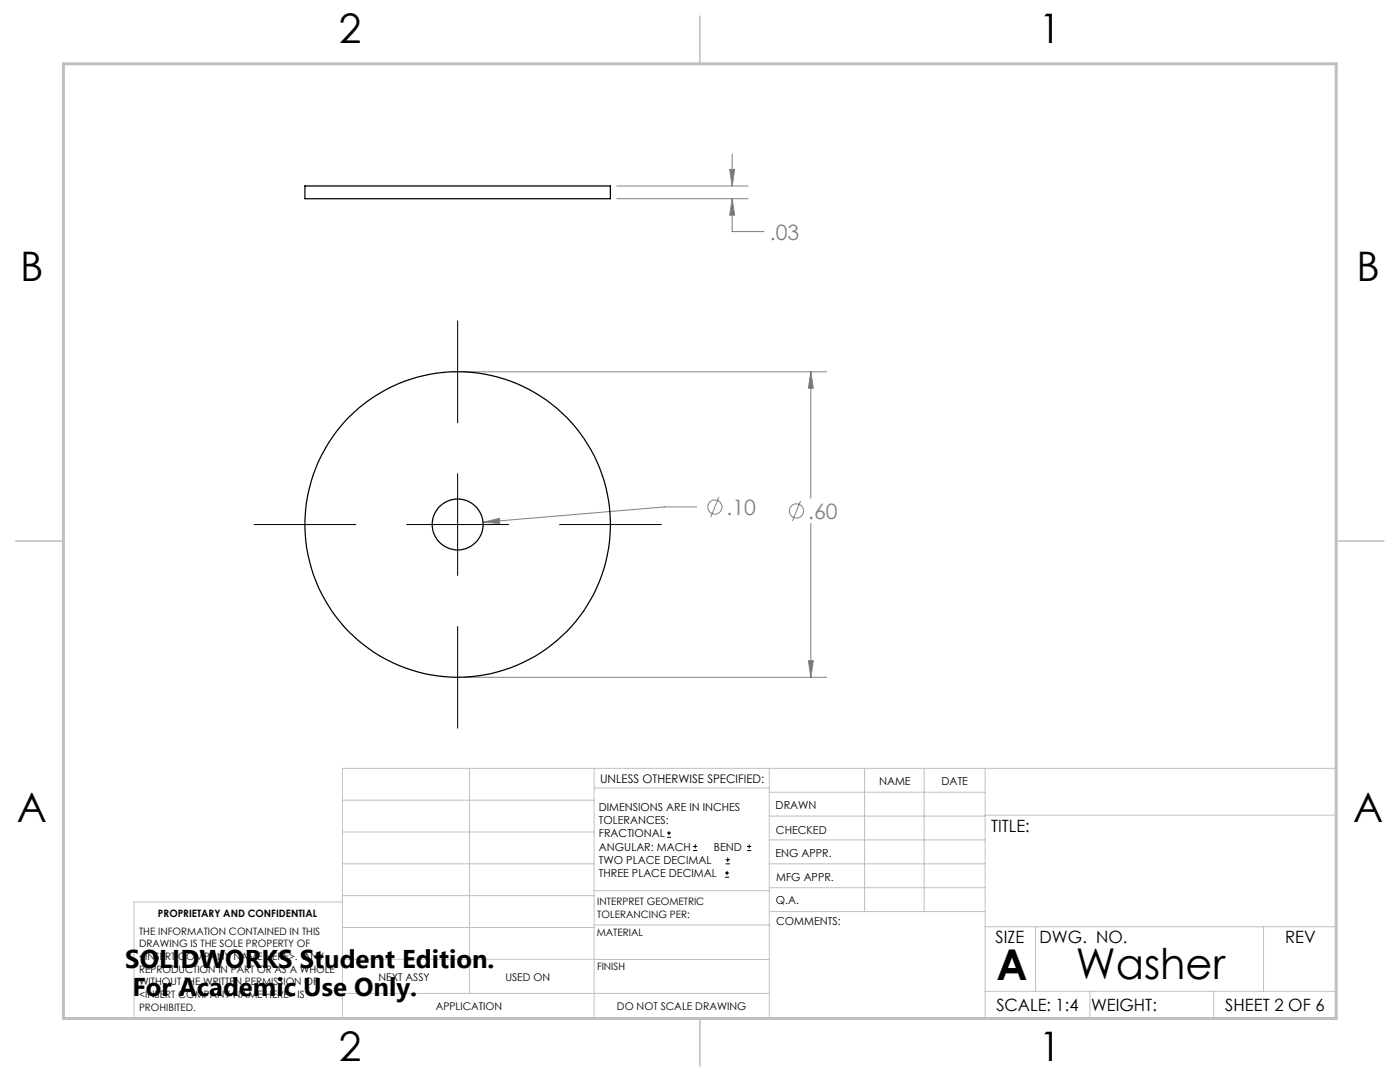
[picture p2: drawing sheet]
<svg xmlns="http://www.w3.org/2000/svg" width="279mm" height="216mm" viewBox="0 0 279 216" stroke-linecap="round" stroke-linejoin="round" font-family="sans-serif">
<g fill="none" stroke="#808080" stroke-width=".2">
<path d="M123.1 39.7h26.2M123.1 37.1h26.2M145.6 33.8h1l-.5 3.3zM146.1 39.7v6.5h6.4M146.1 30.8v6.3M146.1 39.7l.5 3.2h-1zM92.6 74.2h72.4M161.8 74.2v25.2M161.8 74.2l.5 3.3h-1zM143.5 99.2l-1.6 4M159.8 99.9l-1.6 4.1M96.4 104.2l3.3-.8v1.1z"/>
<path d="M139 101.1h-6.3l-36.3 3.1M161.8 104.5v30.6M92.6 135.1h72.4M161.3 131.8h1l-.5 3.3z"/>
<circle cx="142.7" cy="101.2" r="1.42"/>
<circle cx="159" cy="101.9" r="1.42"/>
</g>
<g fill="none" stroke="#000" stroke-width=".2">
<path d="M91.3 64v20.3M91.3 94.5v20.3M50.7 104.7h20.3M81.2 104.7h20.3M111.7 104.7h20.3M91.3 125v20.3M133.1 167.1h.8M133.1 166.2h.8M133.5 165.8v.9M138.3 169.7h.8M138.3 168.9h.8M138.7 168.5v.8"/>
<path d="M144.7 175h.8M144.7 174.2h.8M144.8 172.4h.9M144.8 171.6h.9M145.1 173.8v.8M145.2 171.1v.9M149.1 169.7h.8M149.1 168.9h.8M149.5 168.5v.8"/>
</g>
<g fill="none" stroke="#c0c0c0" stroke-width=".2">
<path d="M68.3 159.7h50.3M93.7 153.3v44.9M118.6 153.3v49.9M118.6 157.2h34.9M153.5 153.3v49.9M153.5 158.1h43.1M172.5 153.3v28.6M184.4 153.3v28.6M196.6 153.3v49.9M68.3 180h-41.6v23.2h240v-49.9h-198.4v49.9M68.3 178.7h50.3M68.3 172.4h50.3"/>
<path d="M68.3 166h50.3M118.6 177.7h35M153.5 167.6h43.1M153.5 162.8h43.1M153.5 172.4h43.1M153.5 177.1h43.1M196.6 162.7h70.1M68.3 198.2h85.2M68.3 191.4l85.2 .1M68.3 185.1h50.3M118.6 184.6h35M153.6 181.9h43"/>
<path d="M196.6 197.8h70.1M196.6 184.9h70.1M206.7 184.9v12.9M217.5 197.8v5.4M242.2 197.8v5.4M252.2 184.9v12.9"/>
</g>
<path d="M139.7 3.2v9.5M3.1 107.9h9.6M266.7 107.9h9.5M139.7 203.2v9.6" fill="none" stroke="#c0c0c0" stroke-width=".3"/>
<path d="M12.7 12.7h254v190.5h-254z" fill="none" stroke="#c0c0c0" stroke-width=".6"/>
<path d="M161.8 74.2l.5 3.3h-1zM161.3 131.8h1l-.5 3.3zM96.4 104.2l3.3 .3v-1.1zM146.1 39.7l.5 3.2h-1zM145.6 33.8h1l-.5 3.3z" fill="#808080"/>
<g fill="none" stroke="#000" stroke-width=".25">
<path d="M60.9 37.1h60.9v2.6h-60.9z"/>
<circle cx="91.3" cy="104.7" r="5.1"/>
<circle cx="91.3" cy="104.7" r="30.5"/>
</g>
<g font-size="8.5">
<text x="198.9" y="195.5">A</text>
<text x="214.7" y="195.4">Washer</text>
</g>
<g font-size="8.1">
<text x="67.6" y="8.5">2</text>
<text x="207.3" y="8.5">1</text>
<text x="4" y="56.2">B</text>
<text x="270.7" y="56.2">B</text>
<text x="3.3" y="164.1">A</text>
<text x="270" y="164.1">A</text>
<text x="67.6" y="211.7">2</text>
<text x="207.3" y="211.7">1</text>
</g>
<g font-size="5.1">
<text x="25" y="193.2">SOLIDWORKS Student Edition.</text>
<text x="26.4" y="198.8">For Academic Use Only.</text>
</g>
<g font-size="4.2" fill="#808080">
<text x="153.7" y="47.8">.03</text>
<text x="145" y="102.7">.10</text>
<text x="161.3" y="103.5">.60</text>
</g>
<g font-size="3.4">
<text x="197.8" y="166">TITLE:</text>
<text x="198.7" y="188.1">SIZE</text>
<text x="207.5" y="188.1">DWG. NO.</text>
<text x="256.5" y="188.2">REV</text>
<text x="198.8" y="201.7">SCALE: 1:4</text>
<text x="217.7" y="201.8">WEIGHT:</text>
<text x="244.5" y="201.7">SHEET 2 OF 6</text>
</g>
<text font-size="2.4" x="119.8" y="156.2">UNLESS OTHERWISE SPECIFIED:</text>
<g font-size="2.2">
<text x="119.5" y="161.8">DIMENSIONS ARE IN INCHES</text>
<text x="154.8" y="161.4">DRAWN</text>
<text x="175.4" y="156.6">NAME</text>
<text x="187.9" y="156.7">DATE</text>
<text x="119.5" y="164.4">TOLERANCES:</text>
<text x="119.5" y="167.1">FRACTIONAL</text>
<text x="154.9" y="166.3">CHECKED</text>
<text x="119.5" y="169.7">ANGULAR: MACH</text>
<text x="119.5" y="172.4">TWO PLACE DECIMAL</text>
<text x="142.5" y="169.7">BEND</text>
<text x="154.8" y="171">ENG APPR.</text>
<text x="119.5" y="175">THREE PLACE DECIMAL</text>
<text x="154.9" y="175.7">MFG APPR.</text>
<text x="154.9" y="180.4">Q.A.</text>
<text x="154.9" y="184.6">COMMENTS:</text>
</g>
<g font-size="2.1">
<text x="75.5" y="195.7">NEXT ASSY</text>
<text x="100.9" y="195.7">USED ON</text>
<text x="86.9" y="201.5">APPLICATION</text>
<text x="123.1" y="201.6">DO NOT SCALE DRAWING</text>
</g>
<g font-size="2">
<text x="31.5" y="182.9">PROPRIETARY AND CONFIDENTIAL</text>
<text x="119.2" y="180.6">INTERPRET GEOMETRIC</text>
<text x="119.2" y="183.1">TOLERANCING PER:</text>
<text x="27.8" y="186.5">THE INFORMATION CONTAINED IN THIS</text>
<text x="27.8" y="189">DRAWING IS THE SOLE PROPERTY OF</text>
<text x="27.8" y="191.6">&lt;INSERT COMPANY NAME HERE&gt;. ANY</text>
<text x="119.1" y="186.7">MATERIAL</text>
<text x="27.8" y="194.1">REPRODUCTION IN PART OR AS A WHOLE</text>
<text x="27.8" y="196.6">WITHOUT THE WRITTEN PERMISSION OF</text>
<text x="119.1" y="193.5">FINISH</text>
<text x="27.8" y="199.1">&lt;INSERT COMPANY NAME HERE&gt; IS</text>
<text x="27.8" y="201.7">PROHIBITED.</text>
</g>
</svg>
